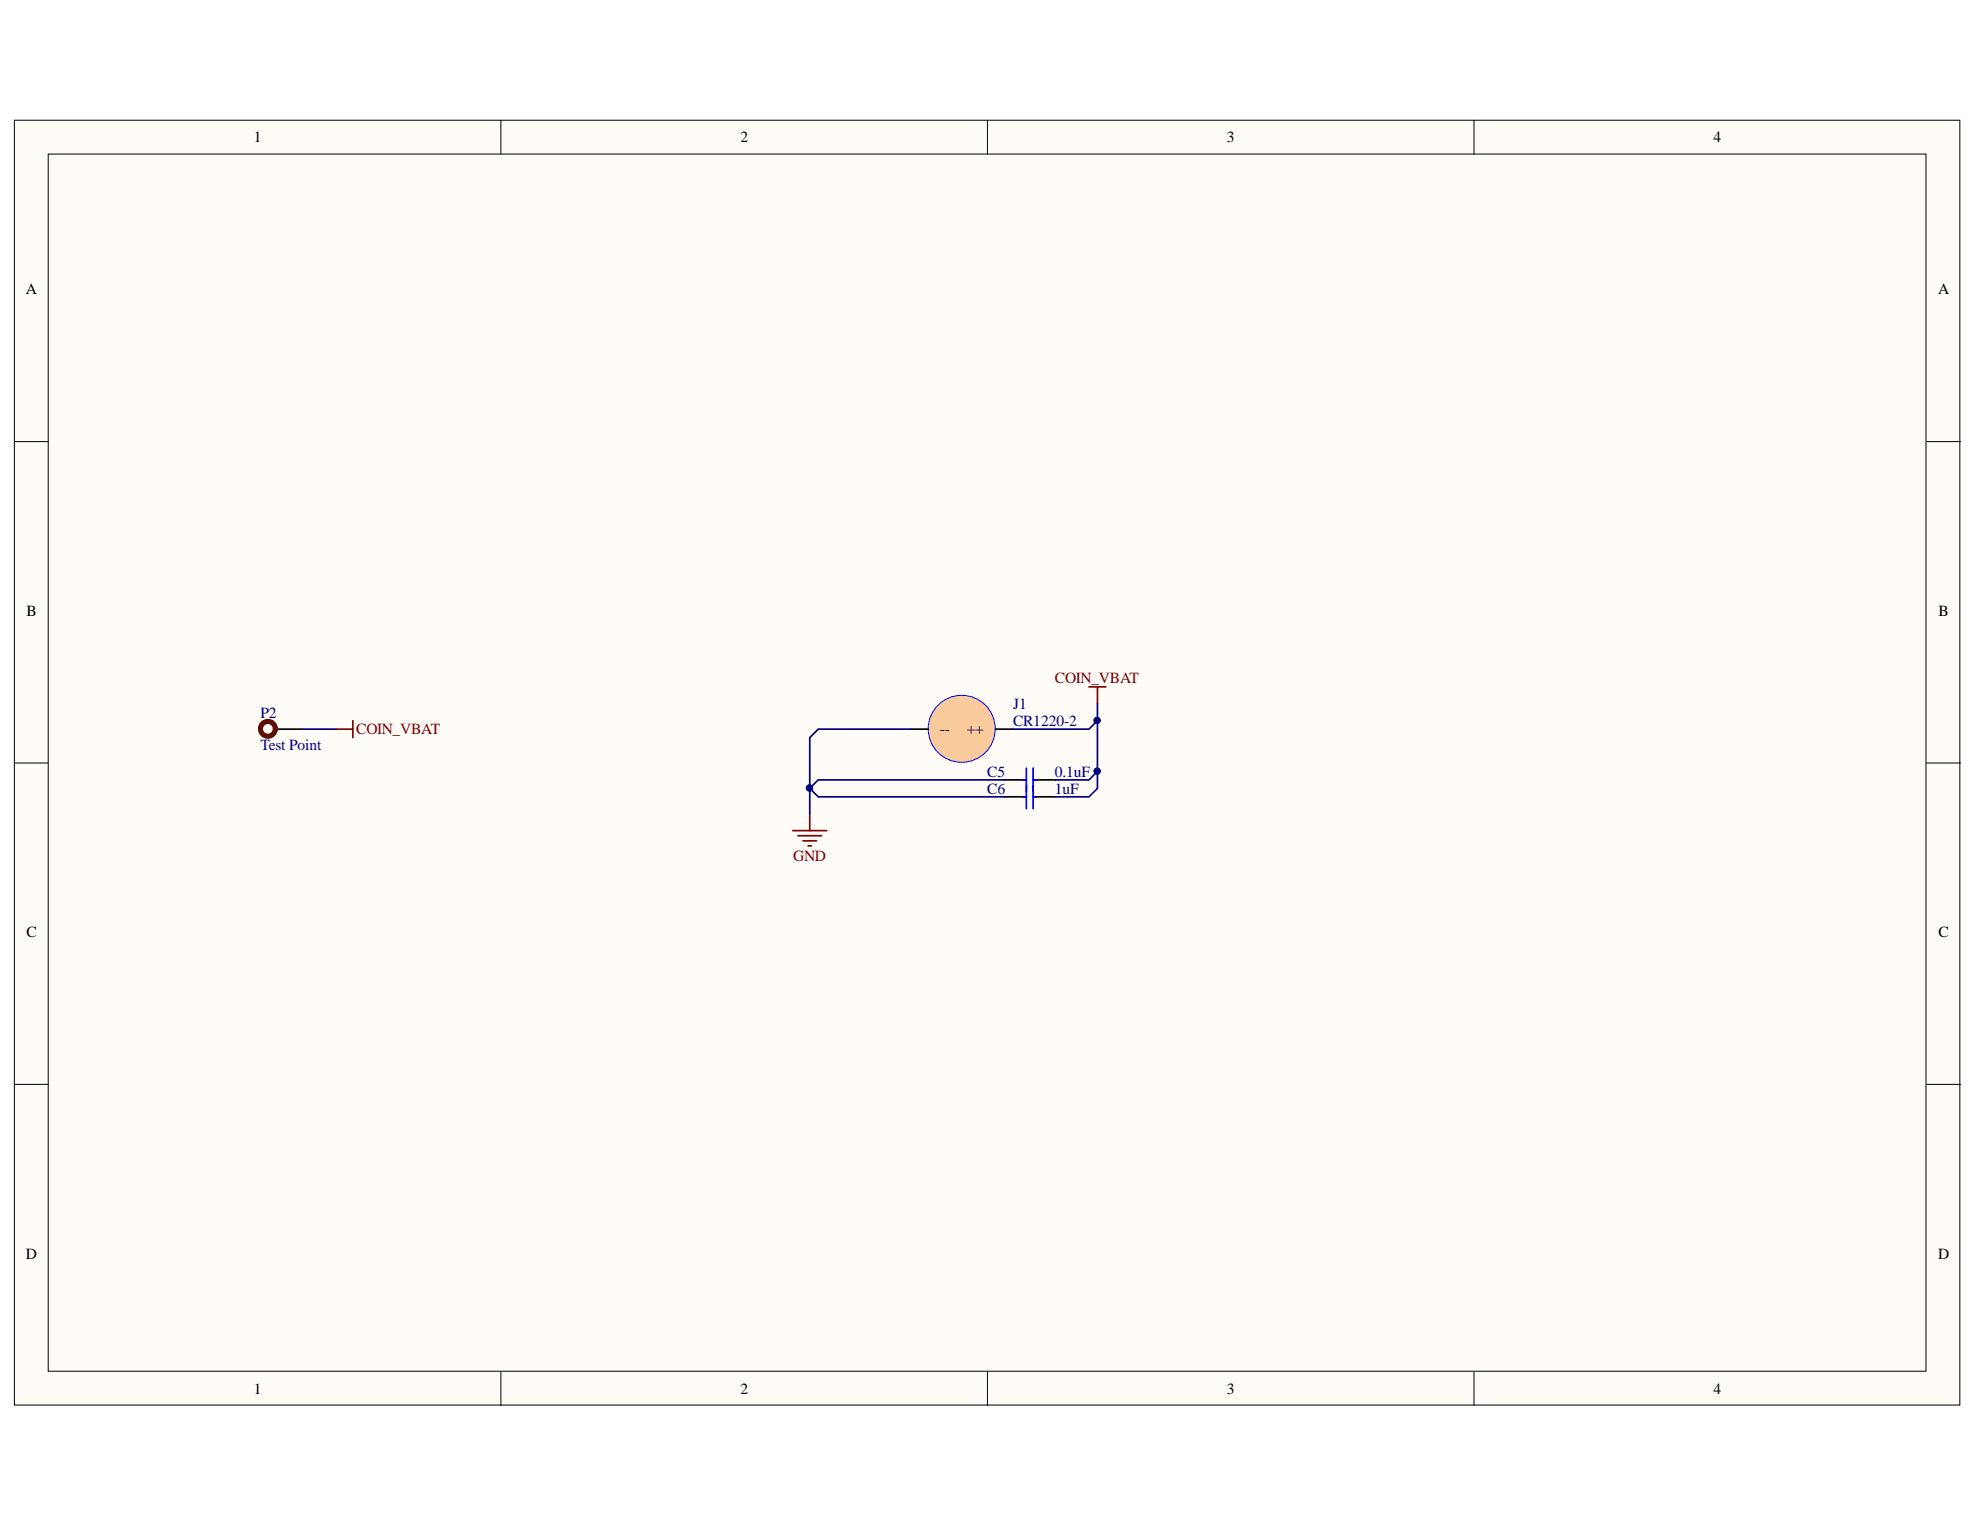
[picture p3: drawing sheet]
<svg xmlns="http://www.w3.org/2000/svg" width="279mm" height="216mm" viewBox="0 0 279 216" stroke-linecap="round" stroke-linejoin="round" font-family="sans-serif">
<g fill="#fffcf8" stroke="#000" stroke-width=".14">
<path d="M2 17h274.6v181.3h-274.6z"/>
<path d="M6.8 21.7h265v171.8h-265z"/>
</g>
<path d="M70.7 17v4.7M139.3 17v4.7M208 17v4.7M2 62.3h4.8M271.9 62.3h4.8M2 107.7h4.8M271.9 107.7h4.8M2 153h4.8M271.9 153h4.8M70.7 193.6v4.8M139.3 193.6v4.8M208 193.6v4.8" fill="none" stroke="#000" stroke-width=".14"/>
<circle cx="135.7" cy="102.8" r="4.7" fill="#f9cb9c" stroke="#00f" stroke-width=".14"/>
<path d="M39 102.9h3.6M128.6 102.9h2.4M140.5 102.9h2.4M141.7 110.1h3.1M141.7 112.4h3.1M145.8 110.1h3.1M145.8 112.4h3.1" fill="none" stroke="#000" stroke-width=".24"/>
<path d="M153.7 96.9h2.4M154.9 96.9v2.4M47.4 102.9h2.4M49.8 101.7v2.4M111.9 117.2h4.8M112.6 117.9h3.3M113.3 118.6h1.9M114 119.4h.5M114.3 114.8v2.4" fill="none" stroke="#800000" stroke-width=".24"/>
<path d="M144.4 110.1h.4M144.4 112.4h.4M144.8 108.4v5.7M145.8 108.4v5.7M145.8 110.1h.5M145.8 112.4h.5" fill="none" stroke="#00f" stroke-width=".24"/>
<circle cx="37.8" cy="102.8" r="1.05" fill="none" stroke="#5b0f00" stroke-width=".72"/>
<path d="M154.9 99.3v2.4M42.6 102.9h4.8M128.6 102.9h-13.1l-1.2 1.2v10.7M141.7 110.1h-26.2l-1.2 1.1 1.2 1.2h26.2M142.9 102.9h10.8l1.2-1.2v7.2M148.9 110.1h4.8l1.2-1.2v2.3l-1.2 1.2h-4.8" fill="none" stroke="#000080" stroke-width=".24"/>
<g fill="#000080" stroke="#000080" stroke-width=".14">
<circle cx="114.2" cy="111.2" r=".43"/>
<circle cx="154.8" cy="108.8" r=".43"/>
<circle cx="154.8" cy="101.7" r=".43"/>
</g>
<g font-size="2.2">
<text x="35.8" y="20.1">1</text>
<text x="104.5" y="20.1">2</text>
<text x="173.1" y="20.1">3</text>
<text x="241.8" y="20.1">4</text>
<text x="3.6" y="41.5">A</text>
<text x="273.5" y="41.5">A</text>
<text x="3.7" y="86.9">B</text>
<text x="273.6" y="86.9">B</text>
<text x="132.6" y="103.6">--</text>
<text x="136.4" y="103.6">++</text>
<text x="3.7" y="132.2">C</text>
<text x="273.6" y="132.2">C</text>
<text x="3.6" y="177.6">D</text>
<text x="273.5" y="177.6">D</text>
<text x="35.8" y="196.7">1</text>
<text x="104.5" y="196.7">2</text>
<text x="173.1" y="196.7">3</text>
<text x="241.8" y="196.7">4</text>
</g>
<g font-size="2.2" fill="#000080">
<text x="36.8" y="101.3">P2</text>
<text x="142.9" y="100.1">J1</text>
<text x="36.8" y="105.9">Test Point</text>
<text x="142.9" y="102.4">CR1220-2</text>
<text x="139.3" y="109.6">C5</text>
<text x="139.3" y="112">C6</text>
<text x="148.9" y="109.6">0.1uF</text>
<text x="148.9" y="112">1uF</text>
</g>
<g font-size="2.2" fill="#800000">
<text x="148.9" y="96.4">COIN_VBAT</text>
<text x="50.3" y="103.6">COIN_VBAT</text>
<text x="111.9" y="121.5">GND</text>
</g>
</svg>
